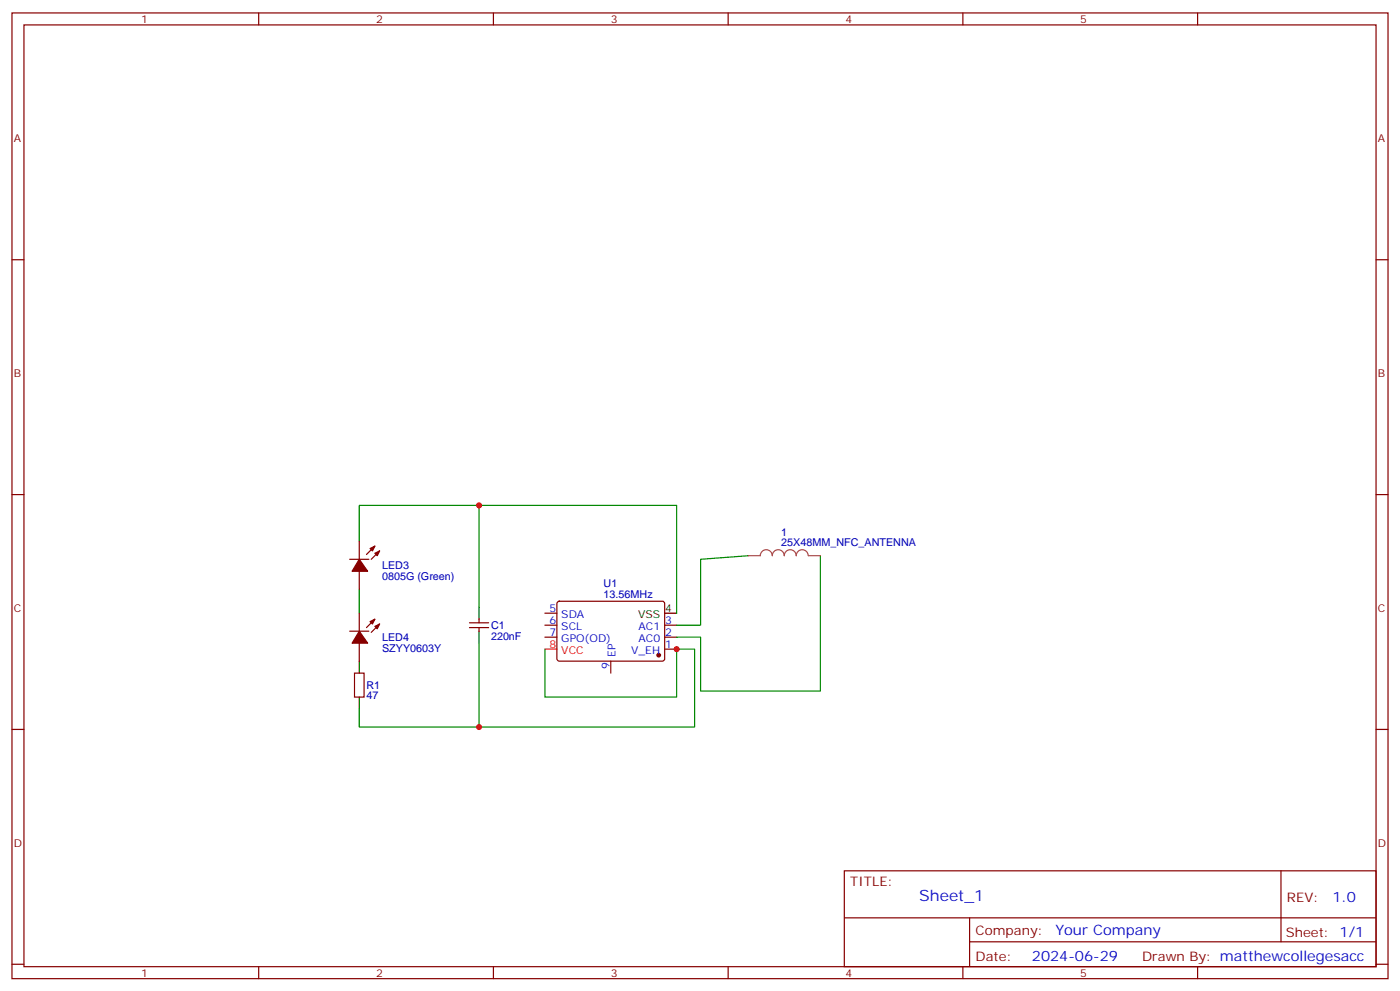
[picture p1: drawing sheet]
<svg xmlns="http://www.w3.org/2000/svg" width="412mm" height="292mm" viewBox="0 0 412 292" stroke-linecap="round" stroke-linejoin="round" font-family="sans-serif">
<g fill="none" stroke="#870000" stroke-width=".35">
<path d="M3.5 3.8h405.4v284.3h-405.4zM7.1 7.3h398.2v277.3h-398.2zM76.2 3.8v3.5M145.3 3.8v3.5M214.5 3.8v3.5M283.6 3.8v3.5M352.8 3.8v3.5M3.5 76.5h3.6M405.3 76.5h3.6M3.5 145.6h3.6M105.8 159.4v5.3M405.3 145.6h3.6"/>
<path d="M103 164.7h5.7M105.8 168.2v5.3M110.4 160.8l-2.5 2.5M111.8 162.2l-2.4 2.5M164.3 177.2l.4-.2 30.7 .1 .4 .6-.1 16.5-.6 .5-30.6-.1-.5-.6v-16.3zM103 185.8h5.7M104.4 198.2h2.8v7h-2.8zM105.8 180.6v5.2M105.8 189.4v5.3M110.4 182.3l-2.5 2.5M111.8 183.7l-2.4 2.5M138.3 183.4h5.6"/>
<path d="M138.3 184.8h5.6M141.1 182.3v1.1M141.1 184.8v1M160.5 187.6h3.5M160.5 184.1h3.5M160.5 180.6h3.5M179.9 194.7v3.5M195.8 191.1h3.5M195.8 187.6h3.5M195.8 184.1h3.5M3.5 214.8h3.6M405.3 214.8h3.6"/>
<path d="M248.7 256.4h156.6v28.2h-156.6zM377.3 256.4v20.9M248.7 270.2h156.5M285.6 277.3h119.6M285.6 270.2v14.2M3.5 283.9h3.6M76.2 284.6v3.5M145.3 284.6v3.5M214.5 284.6v3.5M283.6 284.6v3.5M352.8 284.6v3.5M405.3 283.9h3.6"/>
</g>
<path d="M141.1 178.8v3.5M105.8 194.7v3.5M141.1 185.8v3.6M195.8 180.6h3.5M105.8 205.2v3.6" fill="none" stroke="#000" stroke-width=".35"/>
<g fill="#870000" stroke="#870000" stroke-width=".35">
<path d="M105.8 185.8l2.5 3.6h-4.6z"/>
<path d="M110.4 184.4l1.4-.7-.7 1.4z"/>
<path d="M109 183l1.4-.7-.7 1.4z"/>
<path d="M109 161.5l1.4-.7-.7 1.4z"/>
<path d="M110.4 162.9l1.4-.7-.7 1.4z"/>
<path d="M105.8 164.7l2.5 3.5h-4.6z"/>
<circle cx="194" cy="192.9" r=".53"/>
</g>
<path d="M160.5 191.1h3.5" fill="none" stroke="#f00" stroke-width=".35"/>
<path d="M105.8 159.4v-10.6h93.5v31.8M141.1 148.8v30M105.8 173.5v7.1M220.5 163.6l-14.1 1.1v19.4h-7.1M241.7 163.6v39.9h-35.3v-15.9h-7.1M141.1 189.4v24.7M160.5 191.1v14.1h38.8v-14.1h5.3v23h-98.8v-5.3" fill="none" stroke="#008700" stroke-width=".35"/>
<path d="M220.5 163.6h3.5a1.76 1.76 0 0 1 1.7-1.7 1.76 1.76 0 0 1 1.8 1.7 1.76 1.76 0 0 1 1.7-1.7 1.76 1.76 0 0 1 1.8 1.7 1.76 1.76 0 0 1 1.8-1.7 1.76 1.76 0 0 1 1.7 1.7 1.76 1.76 0 0 1 1.8-1.7 1.76 1.76 0 0 1 1.8 1.7M238.2 163.6h3.5" fill="none" stroke="#a64a4a" stroke-width=".35"/>
<g fill="#c00">
<circle cx="199.3" cy="191.1" r=".88"/>
<circle cx="141.1" cy="148.8" r=".88"/>
<circle cx="141.1" cy="214.1" r=".88"/>
</g>
<text font-size="4.6" fill="#00f" x="270.8" y="265.4">Sheet_1</text>
<g font-size="4.2" fill="#00f">
<text x="392.5" y="265.7">1.0</text>
<text x="310.9" y="275.2">Your Company</text>
<text x="304" y="283">2024-06-29</text>
</g>
<g font-size="3.9" fill="#800">
<text x="250.5" y="261">TITLE:</text>
<text x="379.1" y="265.7">REV:</text>
<text x="287.4" y="275.2">Company:</text>
<text x="378.7" y="275.8">Sheet: 1/1</text>
<text x="287.4" y="282.9">Date:</text>
<text x="336.4" y="282.9">Drawn By: matthewcollegesacc</text>
</g>
<g font-size="3.2" fill="#800">
<text x="41.6" y="6.8">1</text>
<text x="110.8" y="6.8">2</text>
<text x="179.9" y="6.8">3</text>
<text x="249.1" y="6.8">4</text>
<text x="318.2" y="6.8">5</text>
<text x="4.1" y="41.9">A</text>
<text x="405.9" y="41.9">A</text>
<text x="4.1" y="111.1">B</text>
<text x="405.9" y="111.1">B</text>
<text x="4.1" y="180.2">C</text>
<text x="405.9" y="180.2">C</text>
<text x="4.1" y="249.3">D</text>
<text x="405.9" y="249.3">D</text>
<text x="41.6" y="287.6">1</text>
<text x="110.8" y="287.6">2</text>
<text x="179.9" y="287.6">3</text>
<text x="249.1" y="287.6">4</text>
<text x="318.2" y="287.6">5</text>
</g>
<g font-size="3.2" fill="#000080">
<text x="230.2" y="160.8">25X48MM_NFC_ANTENNA</text>
<text x="230.2" y="157.7">1</text>
<text x="112.5" y="167.5">LED3</text>
<text x="112.5" y="170.7">0805G (Green)</text>
<text x="177.8" y="172.8">U1</text>
<text x="177.8" y="176">13.56MHz</text>
<text x="144.6" y="185.1">C1</text>
<text x="112.5" y="191.8">SZYY0603Y</text>
<text x="112.5" y="188.7">LED4</text>
<text x="144.6" y="188.3">220nF</text>
<text x="107.9" y="202.8">R1</text>
<text x="107.9" y="206">47</text>
</g>
<g font-size="3.2" fill="#00f">
<text x="161.9" y="180.2">5</text>
<text x="161.9" y="183.7">6</text>
<text x="165.3" y="182">SDA</text>
<text x="165.3" y="185.5">SCL</text>
<text x="188.1" y="185.5">AC1</text>
<text x="196" y="183.7">3</text>
<text x="161.9" y="187.3">7</text>
<text x="165.3" y="189">GPO(OD)</text>
<text x="188.1" y="189">AC0</text>
<text x="196" y="190.8">1</text>
<text x="196" y="187.3">2</text>
<text x="179.6" y="196.9" transform="rotate(-90 179.6 196.9)">9</text>
<text x="181.3" y="193.4" transform="rotate(-90 181.3 193.4)">EP</text>
<text x="185.9" y="192.5">V_EH</text>
</g>
<g font-size="3.2">
<text x="188" y="182">VSS</text>
<text x="196" y="180.2">4</text>
</g>
<g font-size="3.2" fill="#f00">
<text x="161.9" y="190.8">8</text>
<text x="165.3" y="192.5">VCC</text>
</g>
</svg>
